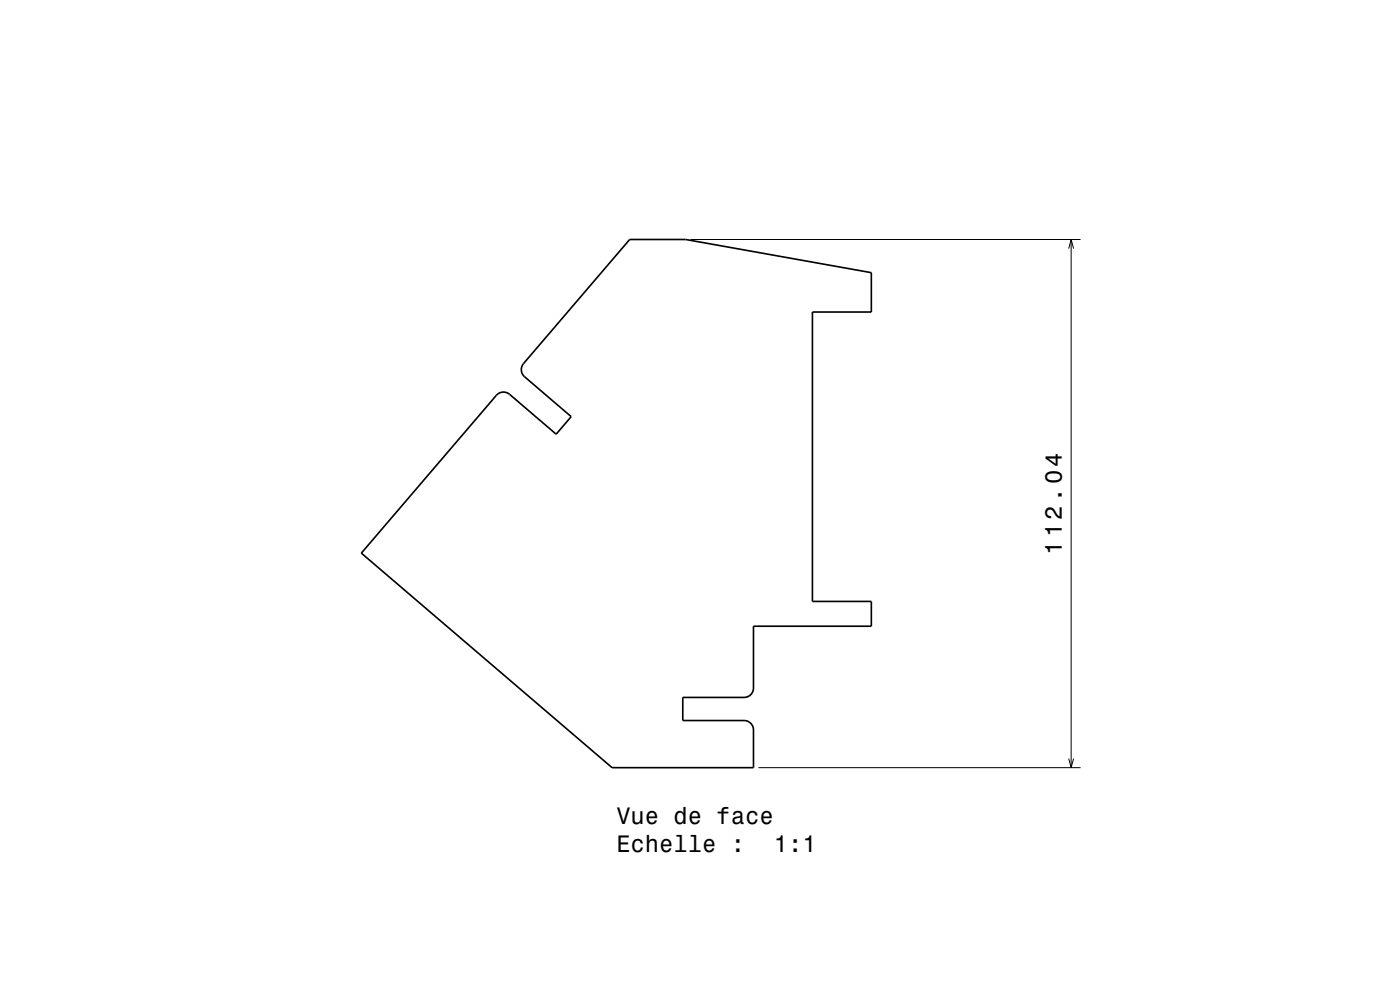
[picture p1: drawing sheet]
<svg xmlns="http://www.w3.org/2000/svg" width="297mm" height="210mm" viewBox="0 0 297 210" stroke-linecap="round" stroke-linejoin="round" font-family="sans-serif">
<path d="M146.5 50.8h82.7M226.7 52.7l.5-1.9 .6 1.9M227.2 50.8v112M160.9 162.8h68.3M226.7 160.9l.5 1.9 .6-1.9" fill="none" stroke="#000" stroke-width=".21"/>
<path d="M133.6 50.8h11.9l39.3 7v8.4h-12.5v61.4h12.5v5.2h-25v13.1a2 2 0 0 1-2 2h-13v4.9h13a2 2 0 0 1 2 2v8h-30l-53.1-45.5 28.6-33.4a2 2 0 0 1 2.8-.2l9.9 8.4 3.2-3.7-9.9-8.5a2 2 0 0 1-.2-2.8z" fill="none" stroke="#000" stroke-width=".35"/>
<g font-size="5">
<text x="225.2" y="117.7" transform="rotate(-90 225.2 117.7)">112.04</text>
<text x="130.8" y="174.7">Vue de face</text>
<text x="130.8" y="180.7">Echelle :</text>
<text x="164.2" y="180.7">1:1</text>
</g>
</svg>
